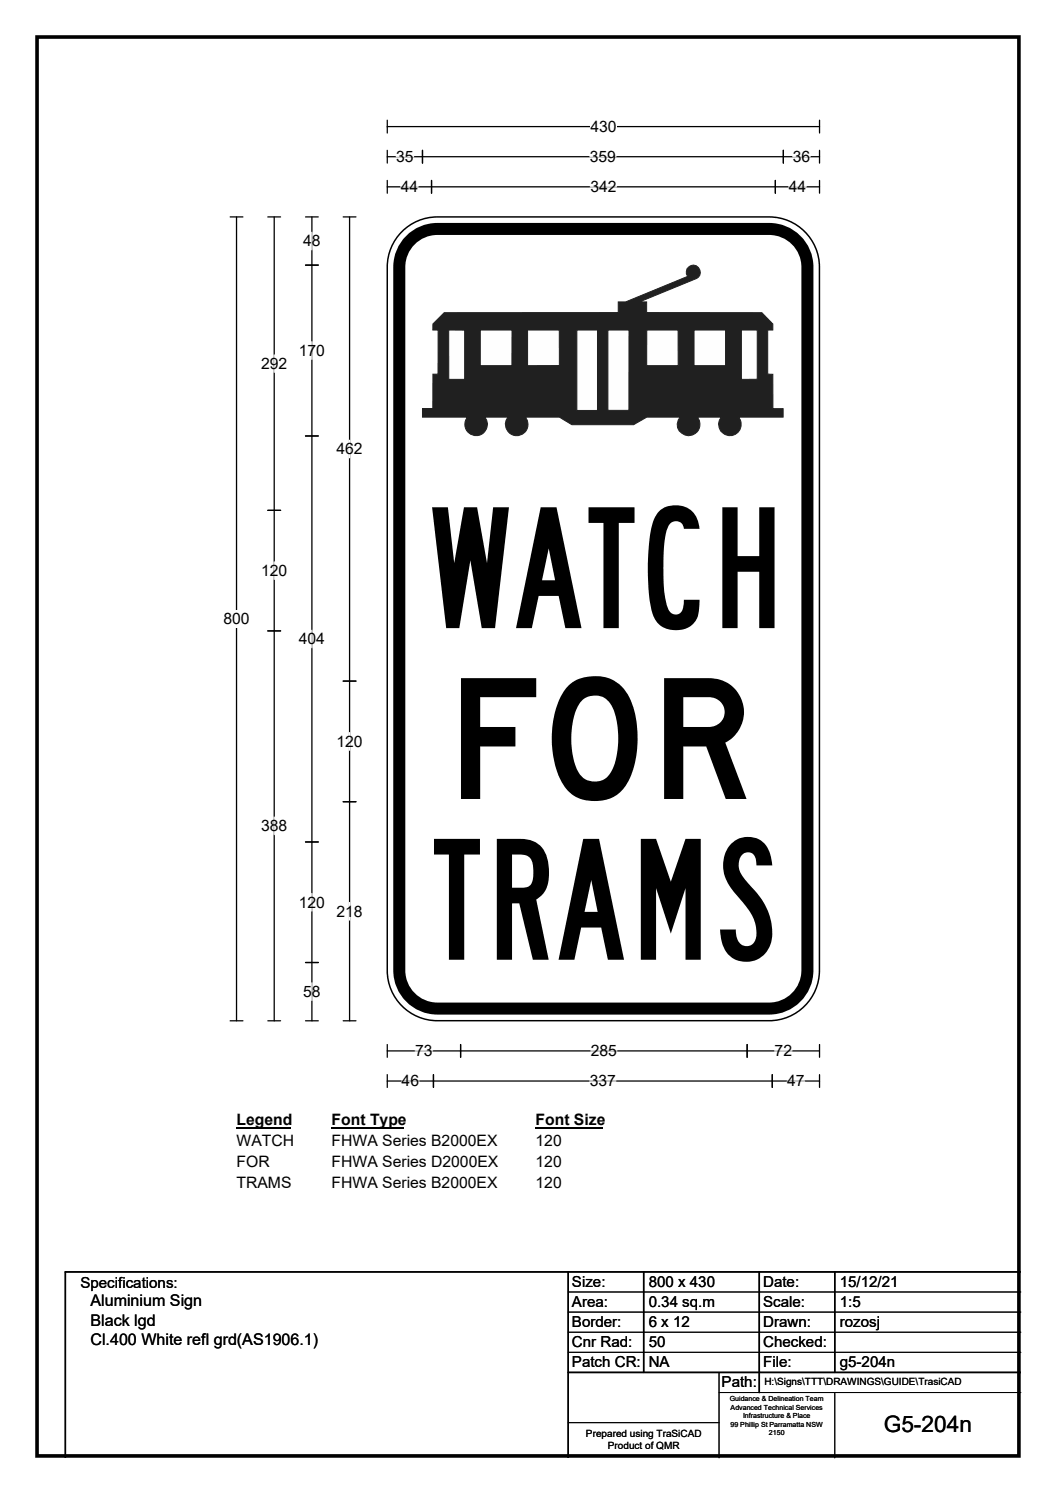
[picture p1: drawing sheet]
<svg xmlns="http://www.w3.org/2000/svg" width="210mm" height="297mm" viewBox="0 0 210 297" stroke-linecap="round" stroke-linejoin="round" font-family="sans-serif">
<path d="M7.4 7.4h195.2v282.3h-195.2z" fill="none" stroke="#000" stroke-width=".72"/>
<path d="M77 25.2h86M77 23.9v2.6M163 23.9v2.6" fill="none" stroke="#000" stroke-width=".25"/>
<path d="M117.4 23.5h5.2v3.4h-5.2z" fill="#fff"/>
<g fill="none" stroke="#000" stroke-width=".25">
<path d="M77 31.2h86M77 29.9v2.5M77 35.9v2.5M77 37.2h86M84 29.9v2.5M85.8 35.9v2.5M154.2 35.9v2.5M155.8 29.9v2.5M163 29.9v2.5M163 35.9v2.5M45.8 43.2h2.5M47 43.2v159.9"/>
<path d="M45.8 203.1h2.5M77 207.8v2.6M77 213.8v2.5M77 209.1h86M77 215.1h86M86.2 213.8v2.5M91.6 207.8v2.6M148.6 207.8v2.6M153.6 213.8v2.5M163 207.8v2.6M163 213.8v2.5"/>
</g>
<path d="M78.8 31.2h3.5M79.7 37.2h3.4M117.3 31.2h5.2M117.4 37.2h5.2M156.8 37.2h3.5M157.6 31.2h3.5M79.9 215.1h3.4M82.5 209.1h3.5M117.3 215.1h5.2M117.5 209.1h5.2M154 209.1h3.5M156.5 215.1h3.5" fill="none" stroke="#fff" stroke-width=".25"/>
<path d="M44.4 121.4h5.2v3.5h-5.2z" fill="#fff"/>
<g fill="none" stroke="#000" stroke-width=".25">
<path d="M53.3 43.2h2.5M54.5 43.2v159.9M60.7 43.2h2.6M60.7 52.7h2.6M62 43.2v159.9M68.2 43.2h2.6M69.5 43.2v159.9M60.7 86.7h2.6M53.3 101.5h2.5M53.3 125.5h2.5M68.2 135.5h2.6M68.2 159.5h2.6"/>
<path d="M60.7 167.5h2.6M60.7 191.5h2.6M53.3 203.1h2.5M60.7 203.1h2.6M68.2 203.1h2.6"/>
</g>
<path d="M62 46.2v3.5M54.5 70.6v3.5M62 68v3.5M69.5 87.6v3.5M54.5 111.8v3.5M62 125.4v3.5M69.5 145.8v3.5M54.5 162.6v3.5M62 177.8v3.5M69.5 179.6v3.4M62 195.5v3.6" fill="none" stroke="#fff" stroke-width=".25"/>
<path d="M47 221.1h10.8v3.5h-10.8z" fill="#fff"/>
<path d="M47 224.4h10.8" fill="none" stroke="#000" stroke-width=".32"/>
<path d="M65.9 221.1h14.4v3.5h-14.4z" fill="#fff"/>
<path d="M65.9 224.4h14.4" fill="none" stroke="#000" stroke-width=".32"/>
<path d="M106.5 221.1h13.5v3.5h-13.5z" fill="#fff"/>
<path d="M106.5 224.4h13.5" fill="none" stroke="#000" stroke-width=".32"/>
<g fill="#fff">
<path d="M47 225.3h11.4v3.4h-11.4z"/>
<path d="M65.9 225.3h32.9v3.4h-32.9z"/>
<path d="M106.5 225.3h5.2v3.4h-5.2z"/>
<path d="M47 229.4h6.6v3.5h-6.6z"/>
<path d="M65.9 229.4h33.1v3.5h-33.1z"/>
<path d="M106.5 229.4h5.2v3.5h-5.2z"/>
<path d="M47 233.6h10.9v3.5h-10.9z"/>
<path d="M65.9 233.6h32.9v3.5h-32.9z"/>
<path d="M106.5 233.6h5.2v3.5h-5.2z"/>
</g>
<path d="M79.5 46.5a10 10 0 0 1 7.5-3.3h66a10 10 0 0 1 9.9 9.9v140a10 10 0 0 1-9.9 10h-66a10 10 0 0 1-10-10v-140a9.9 9.9 0 0 1 2.5-6.6z" fill-rule="evenodd" fill="#fff" stroke="#fff" stroke-width=".2"/>
<path d="M82 47.4a7.6 7.6 0 0 1 5-1.8h66a7.6 7.6 0 0 1 7.5 7.5v140a7.6 7.6 0 0 1-7.5 7.6h-66a7.6 7.6 0 0 1-7.6-7.6v-140a7.6 7.6 0 0 1 2.6-5.7z" fill="none" stroke="#000" stroke-width="2.4"/>
<path d="M79.5 46.5a10 10 0 0 1 7.5-3.3h66a10 10 0 0 1 9.9 9.9v140a10 10 0 0 1-9.9 10h-66a10 10 0 0 1-10-10v-140a9.9 9.9 0 0 1 2.5-6.6z" fill="none" stroke="#000" stroke-width=".3"/>
<path d="M86.1 64.5l2.2-2.3h34.6v-2.1h1.5l12.3-5.1a1.41 1.41 0 0 1 .4-2 1.41 1.41 0 0 1 2 .5 1.41 1.41 0 0 1-.7 2l-11.3 4.6h1.5v2.1h22.9l2.2 2.3v1.2h-1v8.7l1 .1v6.8h2v1.7h-8.8a2.25 2.25 0 0 1-.2 3.1 2.25 2.25 0 0 1-3.1 0 2.25 2.25 0 0 1-.2-3.1h-4.7a2.24 2.24 0 0 1-.2 3.1 2.24 2.24 0 0 1-3.1 0 2.24 2.24 0 0 1-.2-3.1h-6.6l-2.6 1.5h-12.3l-2.5-1.5h-6.7a2.25 2.25 0 0 1-.2 3.1 2.25 2.25 0 0 1-3.1 0 2.25 2.25 0 0 1-.2-3.1h-4.6a2.25 2.25 0 0 1-.2 3.1 2.25 2.25 0 0 1-3.1 0 2.25 2.25 0 0 1-.2-3.1h-8.9v-1.7h2.1v-6.9h1v-8.7h-1z" fill-rule="evenodd" fill="#221f20" stroke="#221f20" stroke-width=".2"/>
<g fill="#fefefe" stroke="#221f20" stroke-width=".2">
<path d="M89.2 65.7h3.2v9.8h-3.2z" fill-rule="evenodd"/>
<path d="M95.5 65.7h6.3v7h-6.3z" fill-rule="evenodd"/>
<path d="M104.9 65.7h6.3v7h-6.3z" fill-rule="evenodd"/>
<path d="M114.7 65.7h4.1v16h-4.1z" fill-rule="evenodd"/>
<path d="M120.9 65.7h4.2v15.9h-4.2z" fill-rule="evenodd"/>
<path d="M128.6 65.7h6.2l.1 7h-6.3z" fill-rule="evenodd"/>
<path d="M138 65.7h6.3v7h-6.3z" fill-rule="evenodd"/>
<path d="M147.4 65.7h3.2v9.8h-3.2z" fill-rule="evenodd"/>
</g>
<path d="M113 253v37M128 253v20.1M151 253v24.1M166 253v20.1M203 253h-190v37M113 273h90" fill="none" stroke="#000" stroke-width=".3"/>
<path d="M113 257h90M113 261h90M113 265h90M113 269h90M143 273v17M143 277.1h60M166 277.1v12.9M113 283h30" fill="none" stroke="#000" stroke-width=".2"/>
<g font-size="33.4">
<text x="85.2" y="125">WATCH</text>
<text x="88.8" y="159">FOR</text>
<text x="85.6" y="190.9">TRAMS</text>
</g>
<text font-size="4.5" x="175.7" y="284.9">G5-204n</text>
<g font-size="3.2">
<text x="18" y="263.8">Black lgd</text>
<text x="18" y="259.9">Aluminium Sign</text>
<text x="18" y="267.6">Cl.400 White refl grd(AS1906.1)</text>
</g>
<g font-size="3.1">
<text x="117.4" y="26.2">430</text>
<text x="78.8" y="32.2">35</text>
<text x="117.3" y="32.2">359</text>
<text x="157.6" y="32.2">36</text>
<text x="79.7" y="38.2">44</text>
<text x="117.4" y="38.2">342</text>
<text x="156.8" y="38.2">44</text>
<text x="60.3" y="49">48</text>
<text x="59.4" y="70.8">170</text>
<text x="51.9" y="73.4">292</text>
<text x="66.9" y="90.4">462</text>
<text x="51.9" y="114.6">120</text>
<text x="44.4" y="124.2">800</text>
<text x="59.4" y="128.2">404</text>
<text x="66.9" y="148.5">120</text>
<text x="51.9" y="165.4">388</text>
<text x="59.4" y="180.6">120</text>
<text x="66.9" y="182.4">218</text>
<text x="60.3" y="198.3">58</text>
<text x="82.5" y="210.1">73</text>
<text x="117.5" y="210.1">285</text>
<text x="154" y="210.1">72</text>
<text x="79.9" y="216.1">46</text>
<text x="117.3" y="216.1">337</text>
<text x="156.5" y="216.1">47</text>
<text x="47" y="223.9">Legend</text>
<text x="65.9" y="223.9">Font Type</text>
<text x="106.5" y="223.9">Font Size</text>
<text x="47" y="228">WATCH</text>
<text x="47" y="232.2">FOR</text>
<text x="65.9" y="228">FHWA Series B2000EX</text>
<text x="65.9" y="232.2">FHWA Series D2000EX</text>
<text x="106.5" y="228">120</text>
<text x="106.5" y="232.2">120</text>
<text x="47" y="236.4">TRAMS</text>
<text x="65.9" y="236.4">FHWA Series B2000EX</text>
<text x="106.5" y="236.4">120</text>
</g>
<g font-size="3">
<text x="16" y="256.2">Specifications:</text>
<text x="113.7" y="256">Size:</text>
<text x="129" y="256">800 x 430</text>
<text x="151.7" y="256">Date:</text>
<text x="167" y="256">15/12/21</text>
<text x="113.7" y="260">Area:</text>
<text x="113.7" y="264">Border:</text>
<text x="129" y="260">0.34 sq.m</text>
<text x="129" y="264">6 x 12</text>
<text x="151.7" y="260">Scale:</text>
<text x="151.7" y="264">Drawn:</text>
<text x="167" y="260">1:5</text>
<text x="167" y="264">rozosj</text>
<text x="113.7" y="268">Cnr Rad:</text>
<text x="129" y="268">50</text>
<text x="151.7" y="268">Checked:</text>
<text x="113.7" y="272">Patch CR:</text>
<text x="129" y="272">NA</text>
<text x="143.5" y="276">Path:</text>
<text x="151.7" y="272">File:</text>
<text x="167" y="272">g5-204n</text>
</g>
<g font-size="2">
<text x="152" y="275.6">H:\Signs\TTT\DRAWINGS\GUIDE\TrasiCAD</text>
<text x="116.5" y="285.8">Prepared using TraSiCAD</text>
<text x="120.9" y="288.2">Product of QMR</text>
</g>
<g font-size="1.4">
<text x="145.1" y="278.8">Guidance &amp; Delineation Team</text>
<text x="145.3" y="280.5">Advanced Technical Services</text>
<text x="145.3" y="283.8">99 Phillip St Parramatta NSW</text>
<text x="147.7" y="282.2">Infrastructure &amp; Place</text>
<text x="152.9" y="285.5">2150</text>
</g>
</svg>
